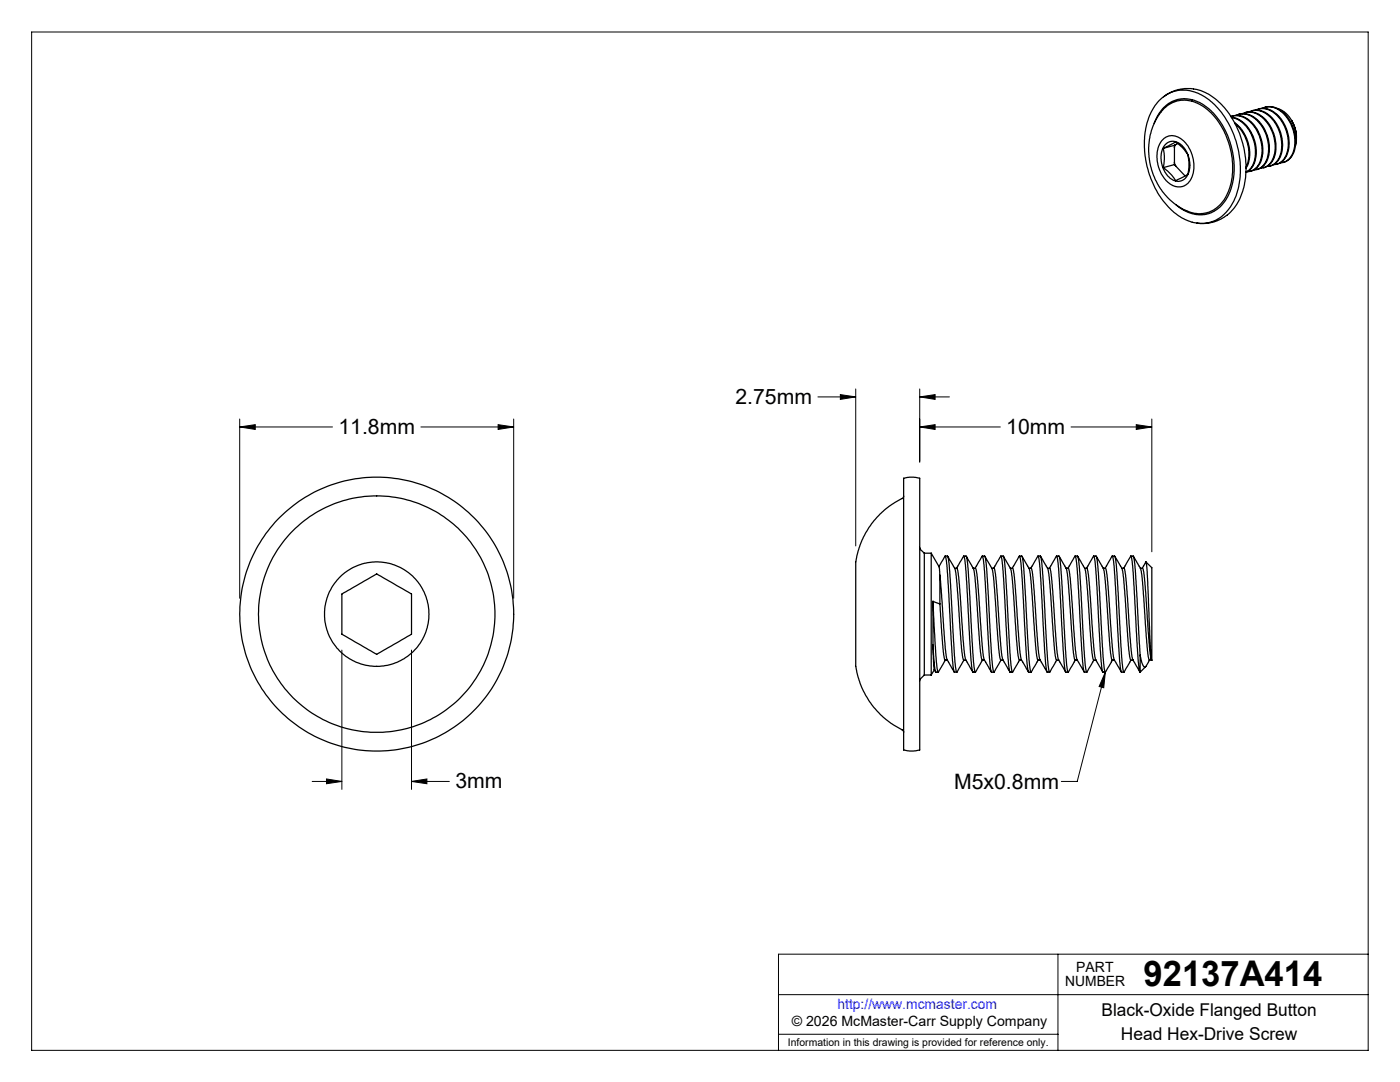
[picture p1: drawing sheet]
<svg xmlns="http://www.w3.org/2000/svg" width="279mm" height="216mm" viewBox="0 0 279 216" stroke-linecap="round" stroke-linejoin="round" font-family="sans-serif">
<g fill="none" stroke="#000" stroke-width=".2">
<path d="M6.3 6.4h266.7v203.2h-266.7zM163.2 79.2h7.6M167.7 78.7l3.1 .5-3.1 .5zM170.8 77.6v31.3M183.6 79.2l3-.5v1zM183.6 77.6v14.7M183.6 79.2h5.9M47.8 85.2l3.1-.5v1zM47.8 85.2h18.6M47.8 83.6v35.8M84 85.2h18.5M99.4 84.7l3.1 .5-3.1 .5z"/>
<path d="M102.5 83.6v35.8M183.6 85.2l3-.5v1zM183.6 85.2h16M213.7 85.2h16.2M226.8 84.7l3.1 .5-3.1 .5zM229.9 83.6v26.5M68.2 129.7v27.8M82.1 129.7v27.8M220.6 134.1l-.3 3.1-.9-.2zM220.6 134.1l-5.6 21.8h-3.2M62.3 155.9h5.9M65.2 155.4l3 .5-3 .5z"/>
<path d="M82.1 155.9l3.1-.5v1zM82.1 155.9h7.6M155.4 198.5h117.6M211.1 190.4v19.2M273 190.4h-117.6v19.2M155.4 206.4h55.7"/>
</g>
<g fill="none" stroke="#000" stroke-width=".25">
<path d="M232.2 19.3l.9-.6 1.5-.7 1-.2 1.6-.1a9.7 9.7 0 0 1 7.5 4.2 18.3 18.3 0 0 1 3 17 8.1 8.1 0 0 1-8.8 5.6M230.3 24.6a6.6 6.6 0 0 1 6.1-4.9 9.8 9.8 0 0 1 7.6 5.4 15.3 15.3 0 0 1 1 14.2 6.1 6.1 0 0 1-9.4 2.3l-.9-.7M231.4 20a7 7 0 0 1 9.5-.4 18.1 18.1 0 0 1 6.6 15.3 10.6 10.6 0 0 1-4.3 8.7 7.6 7.6 0 0 1-9.1-1.4 18 18 0 0 1-4.5-19.4l.9-1.7zM232.2 29.6l1.8-.9a.7 .7 0 0 1 1.2 0 4.6 4.6 0 0 1 2.1 4.7l-.1 .2a1.5 1.5 0 0 1-1.2 1.8l-1.4 .7a8.5 8.5 0 0 0-2.4-2.7M232.2 29.6a8.8 8.8 0 0 1 0 3.8M232.2 27.7l.5-.4 1-.2 1.5 .3 1.4 1.1 .9 1.4 .7 2.2v2.3l-.7 1.7-1.1 1-1.4 .2-1-.3-1.3-.9-1-1.5-.7-2.3-.1-1.9 .5-1.6zM232.2 21.7a6.1 6.1 0 0 1 8.6 0 15.4 15.4 0 0 1 4.3 16.6 6 6 0 0 1-8.3 3.8l-2.6-1.6-2.1-2.2-1.5-2.4-1-2.8-.4-2.8 .1-1.4 .3-2 .5-1.8 .7-1.4zM232.5 28.9l1-.6h1.1l1.2 .7 1 1.2 .5 1.4 .2 1.9-.6 1.6-.8 .8-.8 .3-1-.2-.8-.5-1-1.2-.6-1.3-.2-1.3 .1-1.4zM234.4 32.4l.3 .8M234.4 29l-2.2 .6M234.4 29v3.8M234.4 32.8l.3 .4"/>
<path d="M234.4 32.8l-2.2 .6M234.7 28.8l-.3 .3v.4M234.7 28.8l-.3 .2M234.7 33.2l1.8 1.9M235.1 28.6l-.4 .2M245.6 23.2a4.2 4.2 0 0 1 4.8 2.2l.1 .1a7.2 7.2 0 0 1 .4 7.7 2.56 2.56 0 0 1-2 1.1M245.7 23.4a6.1 6.1 0 0 1 4.8 5 5.6 5.6 0 0 1-1.2 5.6l-.7 .4a4.5 4.5 0 0 0 1.9-4.8 6.9 6.9 0 0 0-4.2-6l-.5-.1M245.9 23.2a4.3 4.3 0 0 1 4.6 2.1 7.1 7.1 0 0 1 .7 7.8l-.6 .6-1.1 .5M246.4 24.4v.1a7.5 7.5 0 0 1 2.3 9.1M246.5 24.7l.1 .1a7.7 7.7 0 0 1 2.1 8.5M246.6 23a4.1 4.1 0 0 1 5 1.8 7.2 7.2 0 0 1 .7 8 2.54 2.54 0 0 1-2.1 1.1M247.2 22.8a4.3 4.3 0 0 1 4.6 2.2 7.1 7.1 0 0 1 .6 7.8l-.8 .7-.8 .3"/>
<path d="M247.9 22.7a4 4 0 0 1 5 1.8l.1 .2a7.3 7.3 0 0 1 .7 7.6 2.53 2.53 0 0 1-2.2 1.2M248.5 22.5a4.4 4.4 0 0 1 4.8 2.3 7.2 7.2 0 0 1 .4 7.7l-.8 .7-.8 .3M249.2 22.3a3.9 3.9 0 0 1 4.9 1.7 7.2 7.2 0 0 1 .8 8.1 2.41 2.41 0 0 1-2 1.1M249.8 22.1a4.4 4.4 0 0 1 4.8 2.3 6.9 6.9 0 0 1 .3 7.8l-.7 .6-.8 .3M250.5 22a4.1 4.1 0 0 1 5.1 2 7 7 0 0 1 .6 7.8 2.41 2.41 0 0 1-2 1M251.1 21.8a4.6 4.6 0 0 1 5.1 2.8 6.6 6.6 0 0 1-.1 7.4l-.5 .5-.9 .3M251.8 21.6a4.2 4.2 0 0 1 5.2 2.2l.5 .7a7 7 0 0 1 .1 6.9 2.54 2.54 0 0 1-2.1 1.1M252.4 21.4a4.4 4.4 0 0 1 4.9 2.5 6.9 6.9 0 0 1 .3 7.5l-.6 .6-.9 .4M255 21.7a6.1 6.1 0 0 1 3.7 5.8l-.2 1.6M257.8 24.1l.6 1.4 .3 2.1M180.3 95.4a4.7 4.7 0 0 1 3.3 .1v53.7a.42 .42 0 0 1-.1 .5 .42 .42 0 0 1-.5 .1 4.1 4.1 0 0 1-2.7-.3zM180.3 99l-.3 .5a16.3 16.3 0 0 0-9.2 13.6v19.9l.1 .5a17.2 17.2 0 0 0 9.4 12.3v.3"/>
<path d="M68.2 118.5l7-4 .8 .5 6.1 3.5v8l-6.9 4.1-1.6-1-5.4-3.1zM183.6 109.2l.1 .4 .8 .8M184.5 110.4v24.3M184.5 110.4h1.3M185.8 110.4v24.3M185.8 110.4l1.6 2.7M186.2 120l.6 10.7 .2 2.6 .2 .8 1.5-2.4M186.2 120l1.4 .5M186.2 120v8.7M187.4 113.1l1.2-2.2 .4 1.9 1.1 18.9 .4 2.4M187.4 113.1l.2 1.7M187.6 114.8l1.1 15a7.3 7.3 0 0 0 1.6 4l.1 .3"/>
<path d="M187.6 114.8v5.7M188.6 110.9h.5l.1 .2 .2 1.3 1.1 18.3 .2 2.4 .2 1 1.5-2.4M189.1 111l1.2 2a5.2 5.2 0 0 1 .6 3l1.2 15.2a.48 .48 0 0 0 .7 .5M190.5 113.4h.5M190.9 113.4l1.4-2.5 .2 .7 .3 2.5 1.1 18.7 .2 1.3h.6M191 113.4l.2 .5 .2 2.1 1 14a5.9 5.9 0 0 0 1.1 3.1l.6 1M192.3 110.9h.5l.1 .2 .2 1.3 1.2 19.7 .2 1.8 .2 .2M192.9 111l1.1 2a5.2 5.2 0 0 1 .6 3l1.2 15.2a.48 .48 0 0 0 .7 .5M194.2 113.4h.5l.3 1.2 1.1 15.4a7 7 0 0 0 1.4 3.6l.3 .5M194.6 113.4l1.4-2.5 .3 .7 .2 2.5 1.1 18.3 .2 1.6 .6 .1M196 110.9l.6 .1 .2 1.4 1 17.7 .3 3 .2 1 1.5-2.4M196.6 111l1.3 2.4"/>
<path d="M197.9 113.4h.5l.3 1.2 1.1 15.4a7 7 0 0 0 1.4 3.6l.3 .5M197.9 113.4l.5 2.6 .7 11.5 .4 3.7a.48 .48 0 0 0 .7 .5M198.3 113.4l1.4-2.5 .3 .7 .2 2.5 1.1 18.3 .2 1.6 .6 .1M199.7 110.9l.6 .1 .2 1.4 1 17.7 .3 2.6 .2 1.4 1.5-2.4M200.3 111l1.1 2a5.5 5.5 0 0 1 .7 3l.7 11.5 .4 3.2 .2 1M201.6 113.4h.5l.3 1.2 1.2 15.4a7 7 0 0 0 1.3 3.6l.3 .5M202 113.4l1.4-2.5 .3 .7 .2 2.5 1.1 18.3 .2 1.6 .6 .1M203.4 110.9l.6 .1 .2 1.4 1.2 19.2 .3 2.5 1.5-2.4M204 111l1.4 2.4M205.4 113.4h.4M205.4 113.4l.4 2.6 .7 10.5 .5 4.7a.44 .44 0 0 0 .1 .5 .44 .44 0 0 0 .5 0M205.7 113.4l1.5-2.5 .2 .7 .2 1.9 1.1 18.9 .2 1.6 .6 .1"/>
<path d="M205.8 113.4l.2 .7 .2 1.9 1.2 14.9 .1 .8 1.5 2.4M207.2 110.9h.4l.3 1.1 1.2 19.6 .2 2.1 .2 .4M207.7 111l1.4 2.4M209.1 113.4h.4l.3 1.2 1.3 16.3 .1 .8 1.5 2.4M209.1 113.4l.4 2.6 .7 10.5 .5 4.7a.44 .44 0 0 0 .1 .5 .44 .44 0 0 0 .5 0M209.4 113.4l1.5-2.5 .2 .7 .2 1.9 1.1 18.9 .2 1.6 .6 .1M210.9 110.9h.4l.1 .2 .3 1.9 1 18 .4 3.1 1.5-2.4M211.4 111l1.4 2.4 .1 .5 1.3 16.3 .3 1.5h.5M212.8 113.4h.5l.3 2.1 1.2 15.4 .1 .8 1.5 2.4M213.1 113.4l1.5-2.5 .2 .7 .3 3.3 1 18.1 .3 1.1h.5M214.6 110.9h.5v.2l.3 1.9 1 18 .5 3.1 1.4-2.4M215.1 111l1.4 2.4"/>
<path d="M216.5 113.4h.5l.2 1.4 1.3 16.1 .2 .8 1.4 2.4M216.5 113.4l.5 3.4 .8 12.7 .5 2.2M216.9 113.4l1.4-2.5 .2 1.1 .3 2.9 1.1 18.1 .2 1.1h.5M218.3 110.9h.5v.2l.3 1.9 1 18 .5 3.1 1.4-2.4M218.8 111l1.4 2.4 .2 .7 1.2 16.1 .3 1.5h.5M220.2 113.4h.4M220.6 113.4l1.4-2.5 .2 1.1 .3 2.9 .9 17.1 .4 2.1h.5M220.6 113.4l.2 .7 .3 2.1 1.1 14.7 .2 .8 1.4 2.4M222 110.9l.5 .1 .3 1.6 1 18.4 .3 2.5 .2 .6M222.5 111l1.4 2.4 .2 .7 1.1 15.4 .4 2.2h.5M223.9 113.4h.5l.2 1.4 1.3 16.1 .2 .8 1.4 2.4M224.3 113.4l1.4-2.5 .3 1.1 .2 2.3 1 17.7 .3 2.1"/>
<path d="M225.7 110.9l.5 .1 .3 1.6 1 18.1M226.2 111l1.4 2.4 .2 .7 1.3 16.3 .2 1.3h.5M227.6 113.4h.5l.3 1.4 1 14.2 .4 2.8M228 113.4l.7-1.3 .4 4 .5 13.3 .3 2.4M228.7 112.1l1.2 1.2v18.5M184.5 134.7l-.9 .8v.4M184.5 134.7h1.3M186.2 128.7l.1 4.1 .1 .7 .3 .6M186.2 128.7l.3 4.1 .3 1.3M186.5 133.6l-.7 1.1M186.8 134.1h.5M187.6 120.5l.6 8.8 .2 1.9 .2 .5"/>
<path d="M188.6 131.7h.5M190.5 134.1h.5M196.1 131.7l-1.4 2.4M203.4 131.7h.5M210.9 131.7l-1.4 2.4M218.3 131.7h.4M225.7 131.7l-1.4 2.4M227.5 130.7a3.4 3.4 0 0 0 .9 2.4l.3-.1 .7-1.3M227.5 130.7v3.4M228.6 133l-1.1 1.1"/>
<circle cx="75.2" cy="122.5" r="23.6"/>
<circle cx="75.2" cy="122.5" r="10.4"/>
<circle cx="75.2" cy="122.6" r="27.3"/>
</g>
<path d="M183.6 85.2l3-.5v1zM226.8 84.7l3.1 .5-3.1 .5zM183.6 79.2l3-.5v1zM167.7 78.7l3.1 .5-3.1 .5zM220.6 134.1l-.3 3.1-.9-.2zM47.8 85.2l3.1-.5v1zM99.4 84.7l3.1 .5-3.1 .5zM82.1 155.9l3.1-.5v1zM65.2 155.4l3 .5-3 .5z" fill="#000"/>
<text font-size="7.1" x="228.2" y="196.8">92137A414</text>
<g font-size="4.2">
<text x="146.8" y="80.6">2.75mm</text>
<text x="67.6" y="86.6">11.8mm</text>
<text x="200.8" y="86.6">10mm</text>
<text x="90.9" y="157.3">3mm</text>
<text x="190.4" y="157.5">M5x0.8mm</text>
</g>
<g font-size="3.5">
<text x="219.8" y="202.8">Black-Oxide Flanged Button</text>
<text x="223.7" y="207.5">Head Hex-Drive Screw</text>
</g>
<g font-size="2.8">
<text x="212.6" y="196.8">NUMBER</text>
<text x="214.8" y="194">PART</text>
<text x="158" y="204.8">© 2026 McMaster-Carr Supply Company</text>
</g>
<text font-size="2.8" fill="#00f" x="167.1" y="201.4">http://www.mcmaster.com</text>
<text font-size="2.1" x="157.3" y="208.6">Information in this drawing is provided for reference only.</text>
</svg>
